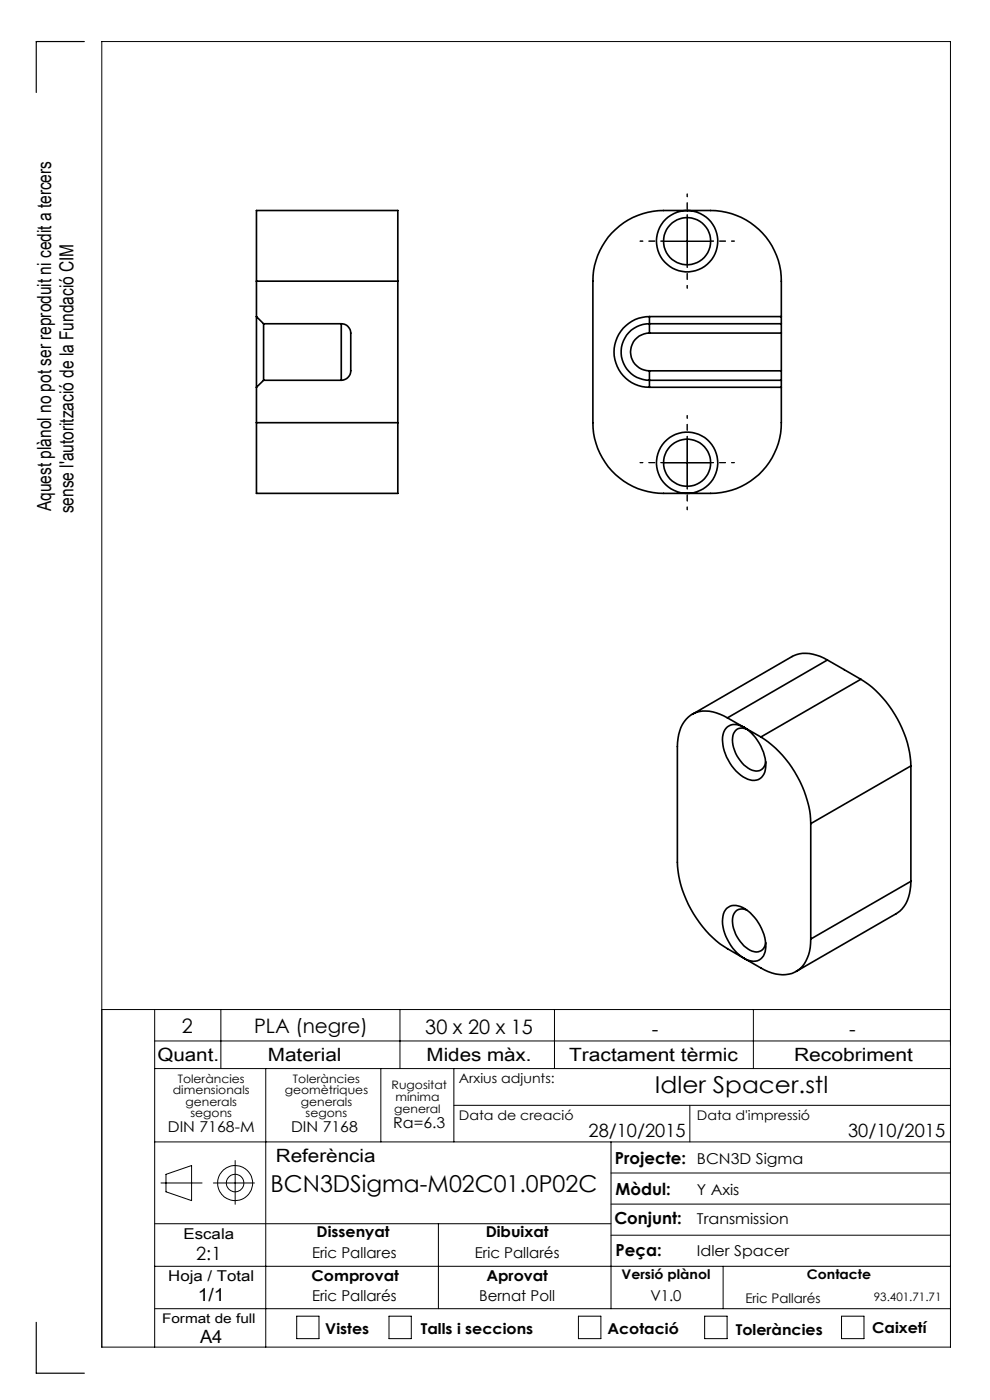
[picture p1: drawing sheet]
<svg xmlns="http://www.w3.org/2000/svg" width="210mm" height="297mm" viewBox="0 0 210 297" stroke-linecap="round" stroke-linejoin="round" font-family="sans-serif">
<g fill="none" stroke="#000" stroke-width=".21">
<path d="M140.8 51.2h9.9M145.8 46.2v10M140.8 98.2h9.9M145.8 93.2v10M21.6 214.2h180M32.8 214.2v71.6M46.8 214.2v12.5M84.8 214.2v12.5M117.6 214.2v12.5M159.8 214.2v12.5M32.8 220.8h168.8M32.8 226.7h168.8"/>
<path d="M56.4 226.7v59.1M80.8 226.7v15.5M96.3 226.7v15.5M96.3 234.5h105.3M146.3 234.5v7.7M32.8 259.6h96.8M32.8 242.2h168.8M34.1 251h8.8M35.2 249.1l5.4-1.8v7.4l-5.4-1.9zM45.3 251h8.7M49.9 246.2v9.3M93 259.6v18"/>
<path d="M129.6 242.2v35.4M129.6 255.4h72M129.6 248.8h72M32.8 277.6h168.8M32.8 268.6h168.8M62.9 279.2h4.8v4.8h-4.8zM82.5 279.2h4.7v4.8h-4.7zM122.7 279.2h4.8v4.8h-4.8zM129.6 262h72M149.5 279.2h4.7v4.8h-4.7zM153.4 268.6v9M178.5 279.2h4.8v4.8h-4.8z"/>
<path d="M21.6 285.8h180v-277h-180v277"/>
<circle cx="49.9" cy="251" r="3.7"/>
<circle cx="49.9" cy="251" r="1.86"/>
</g>
<path d="M140.8 51.2h-5M145.8 46.2v-5M145.8 56.2v5M150.8 51.2h5M140.8 98.2h-5M145.8 93.2v-5M150.8 98.2h5M145.8 103.2v5" fill="none" stroke="#000" stroke-width=".21" stroke-dasharray="15.2 1.3 1.3 1.3" stroke-dashoffset="14.6"/>
<path d="M17.9 8.8h-10.2v10.8M7.7 280.5v10.8h10.2" fill="none" stroke="#000" stroke-width=".25"/>
<g fill="none" stroke="#000" stroke-width=".35">
<path d="M54.4 59.7v-15h30v15M54.4 59.7h30M54.4 59.7v7.5M84.4 59.7v30M54.4 67.2v15M54.4 67.2l1.5 1.5M55.9 68.7v12M55.9 68.7h16.5M72.4 68.7a1.99 1.99 0 0 1 2 2v8a2.05 2.05 0 0 1-2 2M72.4 68.7v12M137.8 67.2a7.5 7.5 0 0 0-7.6 7.5 7.5 7.5 0 0 0 7.6 7.5M137.8 68.7a6 6 0 0 0-6 6 6 6 0 0 0 6 6"/>
<path d="M137.8 68.7v2M137.8 70.7a4 4 0 0 0-4.1 4 4 4 0 0 0 4.1 4M137.8 78.7v2M137.8 68.7h27.9M137.8 67.2v1.5M137.8 67.2h27.9M137.8 70.7h27.9M137.8 78.7h27.9M165.7 68.7v-9a15 15 0 0 0-15-15h-9.9a15 15 0 0 0-15 15v30a15 15 0 0 0 15 15h9.9a14.9 14.9 0 0 0 15-15v-9M165.7 68.7v2M165.7 78.7v2M165.7 70.7v8"/>
<path d="M54.4 89.7v15h30v-15M54.4 89.7h30M54.4 82.2v7.5M55.9 80.7h16.5M55.9 80.7l-1.5 1.5M137.8 80.7v1.5M137.8 82.2h27.9M137.8 80.7h27.9M154.3 152.3a7.4 7.4 0 0 0-7.8-.6 7.7 7.7 0 0 0-2.8 6.7v24.5a23.6 23.6 0 0 0 10.6 18.4l3.5 2M154.3 154.2a3.6 3.6 0 0 1 4.6 .8 9.9 9.9 0 0 1 3.4 8.3 2.61 2.61 0 0 1-4.2 1.8 9.7 9.7 0 0 1-4.7-9.4l.3-.8zM154.3 152.3l7.1 4M158.4 154.7a2.08 2.08 0 0 0-2.3 .1 2.08 2.08 0 0 0-.7 2.2 7.6 7.6 0 0 0 4.2 6.4 2 2 0 0 0 2.8-1.8"/>
<path d="M161.4 156.3a23.5 23.5 0 0 1 10.6 18.4M175.5 140a7.6 7.6 0 0 0-7.5-.7l-21.2 12.2M175.5 140l-21.2 12.3M175.5 140l7.1 4.1M182.6 144.1a23.7 23.7 0 0 1 10.6 18.4M182.6 144.1l-21.2 12.2M172 174.7v24.5M193.2 162.5l-21.2 12.2M193.2 162.5v24.5M154.1 192.7a3.4 3.4 0 0 1 4.5 .5 9.8 9.8 0 0 1 3.7 8.7 2.6 2.6 0 0 1-3.9 1.7 10 10 0 0 1-5.1-8.7l.3-1.5zM158.4 193.1a2.08 2.08 0 0 0-2.3 .1 2.08 2.08 0 0 0-.7 2.2 7.6 7.6 0 0 0 4.2 6.4 2 2 0 0 0 2.8-1.8M172 199.2a7.8 7.8 0 0 1-2.8 6.7 6.9 6.9 0 0 1-7-.1l-4.4-2.5"/>
<path d="M193.2 187a7.6 7.6 0 0 1-3.1 6.8l-21.2 12.3M193.2 187l-21.2 12.2"/>
<circle cx="145.8" cy="51.2" r="6.5"/>
<circle cx="145.8" cy="51.2" r="5"/>
<circle cx="145.8" cy="98.2" r="6.5"/>
<circle cx="145.8" cy="98.2" r="5"/>
</g>
<g font-size="4.9">
<text x="138.9" y="231.8">Idler Spacer.stl</text>
<text x="57.4" y="253">BCN3DSigma-M02C01.0P02C</text>
</g>
<g font-size="4.2">
<text x="38.6" y="219">2</text>
<text x="53.9" y="219.2">PLA (negre)</text>
<text x="90.2" y="219.4">30 x 20 x 15</text>
<text x="138.3" y="219.7">-</text>
<text x="180.1" y="219.7">-</text>
</g>
<g font-size="4.1">
<text x="10.9" y="108.4" transform="rotate(-90 10.9 108.4)">Aquest plànol no pot ser reproduit ni cedit a tercers</text>
<text x="15.6" y="108.9" transform="rotate(-90 15.6 108.9)">sense l'autorització de la Fundació CIM</text>
</g>
<g font-size="3.9">
<text x="33.4" y="225">Quant.</text>
<text x="56.8" y="225">Material</text>
<text x="90.5" y="225">Mides màx.</text>
<text x="120.7" y="225">Tractament tèrmic</text>
<text x="168.4" y="225">Recobriment</text>
<text x="124.8" y="241.3">28/10/2015</text>
<text x="179.9" y="241.3">30/10/2015</text>
<text x="58.5" y="246.5">Referència</text>
<text x="41.6" y="267.2">2:1</text>
<text x="41.9" y="276.1">1/1</text>
<text x="42.4" y="284.9">A4</text>
</g>
<g font-size="3.5">
<text x="130.5" y="246.8">Projecte:</text>
<text x="130.6" y="253.4">Mòdul:</text>
<text x="130.3" y="259.8">Conjunt:</text>
<text x="130.6" y="266.4">Peça:</text>
</g>
<g font-size="3.2">
<text x="83.4" y="239.3">Ra=6.3</text>
<text x="35.6" y="240.1">DIN 7168-M</text>
<text x="61.7" y="240.1">DIN 7168</text>
<text x="147.8" y="246.8">BCN3D Sigma</text>
<text x="147.8" y="253.4">Y Axis</text>
<text x="38.9" y="262.9">Escala</text>
<text x="67.2" y="262.5">Dissenyat</text>
<text x="103" y="262.5">Dibuixat</text>
<text x="147.8" y="259.8">Transmission</text>
<text x="66.2" y="266.8">Eric Pallares</text>
<text x="100.7" y="266.8">Eric Pallarés</text>
<text x="147.8" y="266.4">Idler Spacer</text>
<text x="35.7" y="271.7">Hoja / Total</text>
<text x="66.1" y="271.7">Comprovat</text>
<text x="103.2" y="271.7">Aprovat</text>
<text x="66.2" y="276.1">Eric Pallarés</text>
<text x="101.6" y="276.1">Bernat Poll</text>
<text x="138" y="276.1">V1.0</text>
<text x="69" y="283.1">Vistes</text>
<text x="89.3" y="283.1">Talls i seccions</text>
<text x="128.8" y="283.1">Acotació</text>
<text x="156.1" y="283.2">Toleràncies</text>
<text x="185" y="282.8">Caixetí</text>
</g>
<g font-size="2.8">
<text x="97.3" y="229.6">Arxius adjunts:</text>
<text x="97.3" y="237.7">Data de creació</text>
<text x="147.8" y="237.7">Data d'impressió</text>
<text x="131.8" y="271.4">Versió plànol</text>
<text x="171.2" y="271.4">Contacte</text>
<text x="34.4" y="280.7">Format de full</text>
<text x="158.1" y="276.3">Eric Pallarés</text>
</g>
<g font-size="2.5">
<text x="36.7" y="232.1">dimensionals</text>
<text x="37.7" y="229.6">Toleràncies</text>
<text x="60.4" y="232.1">geomètriques</text>
<text x="62.1" y="229.6">Toleràncies</text>
<text x="83.1" y="231">Rugositat</text>
<text x="83.9" y="233.5">mínima</text>
<text x="39.4" y="234.6">generals</text>
<text x="40.4" y="237.1">segons</text>
<text x="63.8" y="234.6">generals</text>
<text x="64.8" y="237.1">segons</text>
<text x="83.6" y="236.2">general</text>
<text x="185.4" y="276.1">93.401.71.71</text>
</g>
</svg>
